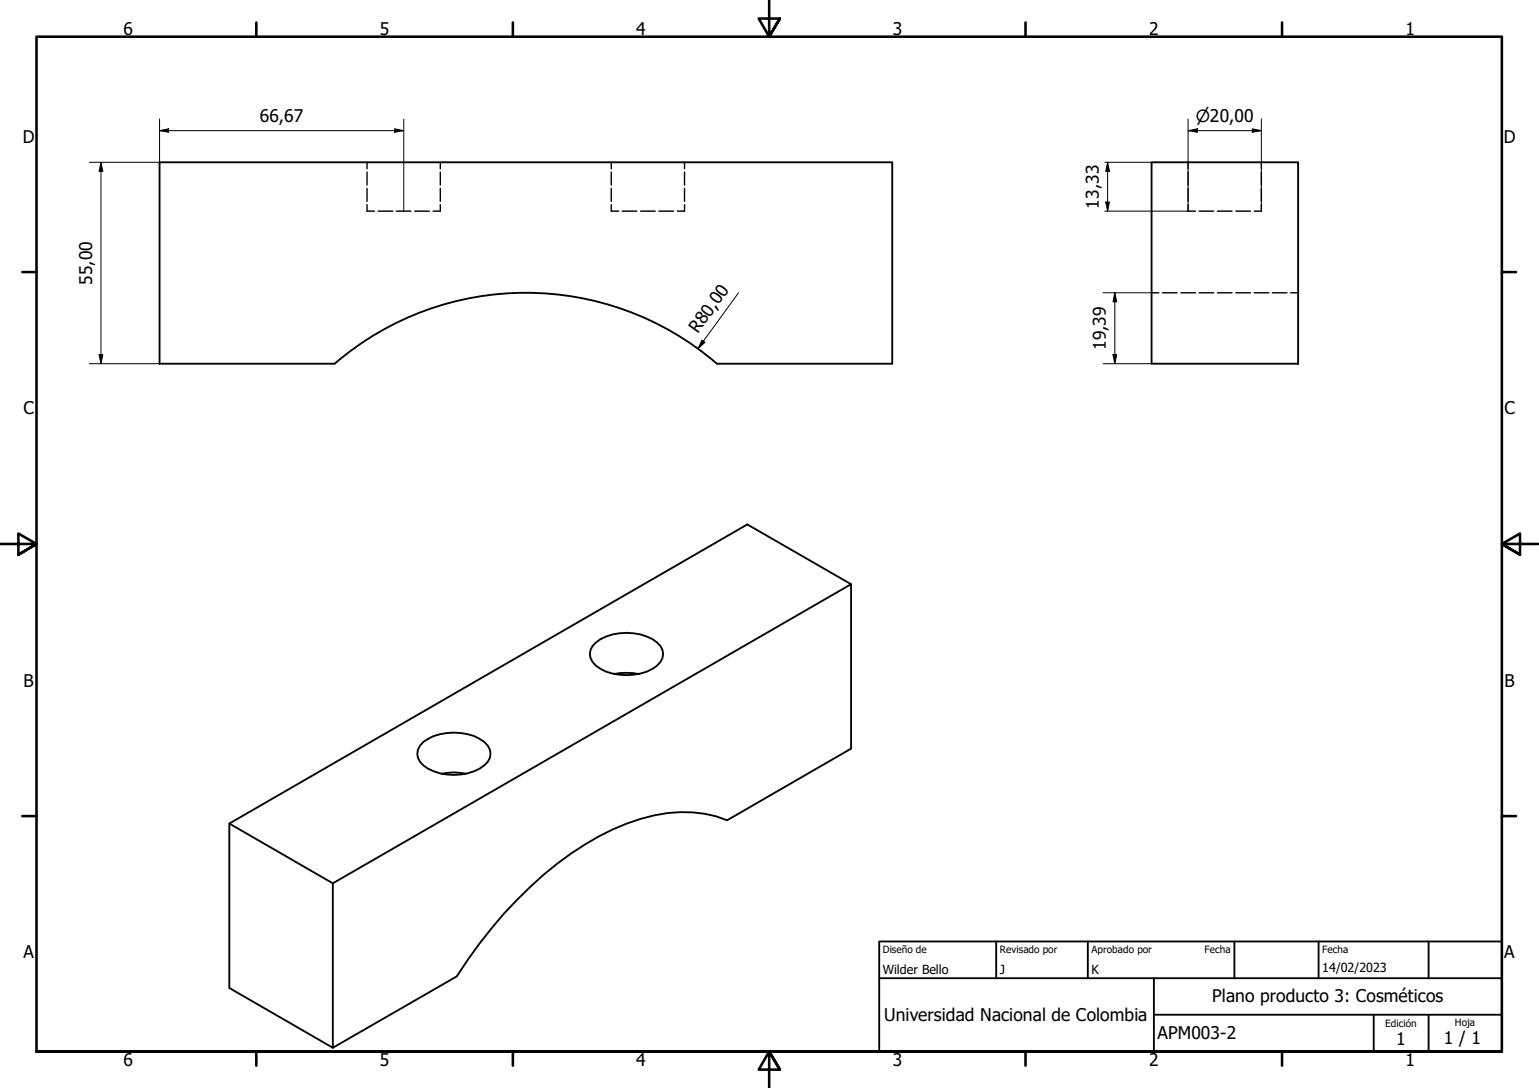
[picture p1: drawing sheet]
<svg xmlns="http://www.w3.org/2000/svg" width="420mm" height="297mm" viewBox="0 0 420 297" stroke-linecap="round" stroke-linejoin="round" font-family="sans-serif">
<!-- layer: Oculto (ISO) -->
<g fill="none" stroke="#000" stroke-width=".38">
<path d="M100.2 55.9v1.7h2M100.2 44.3v1.8M100.2 47v3.5M100.2 51.4v3.6M103.3 57.6h4M108.2 57.6h4M113.2 57.6h4M120.2 55.9v1.7h-2M120.2 44.3v1.8M120.2 47v3.5M120.2 51.4v3.6M166.9 55.9v1.7h2"/>
<path d="M166.9 44.3v1.8M166.9 47v3.5M166.9 51.4v3.6M169.9 57.6h4M174.9 57.6h4M179.9 57.6h4M186.9 55.9v1.7h-2M186.9 44.3v1.8M186.9 47v3.5M186.9 51.4v3.6M324.4 55.9v1.7h2M324.4 44.3v1.8"/>
<path d="M324.4 47v3.5M324.4 51.4v3.6M327.3 57.6h4M332.4 57.6h4M337.4 57.6h4M344.4 55.9v1.7h-2M344.4 44.3v1.8M344.4 47v3.5M344.4 51.4v3.6M314.4 79.9h2M317.4 79.9h4M322.4 79.9h4"/>
<path d="M327.3 79.9h4M332.4 79.9h4M337.4 79.9h4M342.4 79.9h4M347.3 79.9h4M352.4 79.9h2"/>
</g>
<!-- layer: Visible (ISO) -->
<path d="M43.6 44.3h200v55h-47.9a80 80 0 0 0-104.4 0h-47.7zM314.4 44.3h40v55h-40zM232.3 159.5v44.9l-33.8 19.6a34.4 34.4 0 0 0-23.6-.4 80.8 80.8 0 0 0-33.9 22.2 127.4 127.4 0 0 0-16.3 20.8l-33.8 19.5-28.3-16.4v-44.9l141.4-81.6 28.3 16.3-141.4 81.7-28.3-16.4M162.8 175.4a14.5 14.5 0 0 1 16.5 0 3.9 3.9 0 0 1 0 6.4 14.8 14.8 0 0 1-16.5 0 3.9 3.9 0 0 1 0-6.4zM167.7 184a17.7 17.7 0 0 1 6.7 0M115.6 202.6a14.9 14.9 0 0 1 16.6 0 3.9 3.9 0 0 1 0 6.4 14.6 14.6 0 0 1-16.6 0 3.9 3.9 0 0 1 0-6.4zM120.6 211.3a14.8 14.8 0 0 1 6.7 0M90.9 241.2v44.9" fill="none" stroke="#000" stroke-width=".51"/>
<!-- layer: Borde (ISO) -->
<g fill="none" stroke="#000" stroke-width=".7">
<path d="M70 6.1v3.9M140 6.1v3.9M210 0v10l-2.9-4.9h5.8l-2.9 4.9 2.9-4.9M280 6.1v3.9M350 6.1v3.9M6.1 74.3h3.9M410 74.3h3.9M0 148.5h10l-5-2.8v5.7l5-2.9-5 2.9M420 148.5h-10l5-2.8v5.7l-5-2.9 5 2.9M6.1 222.8h3.9M410 222.8h3.9M10 287.1v-277.1h400v277.1h-400h400"/>
<path d="M70 287.1v3.8M140 287.1v3.8M212.9 292l-2.9-4.9 2.9 4.9h-5.8l2.9-4.9v9.9M280 287.1v3.8M350 287.1v3.8"/>
</g>
<path d="M240 257h170v30.1h-170zM272 257v10.1M297 257v10.1M337 257v10.1M360 257v10.1M390 257v10.1M240 267.1h170M315 277h95M315 267.1v20M375 277v10.1M390 277v10.1" fill="none" stroke="#000" stroke-width=".51"/>
<!-- layer: Cota (ISO) -->
<g fill="none" stroke="#000" stroke-width=".27">
<path d="M43.6 35.7l2.4-.5v.9zM43.6 32.5v11.8h-19.2M43.6 35.7h66.6M107.7 35.2l2.5 .5-2.5 .4zM110.2 32.5v25.1M324.4 35.7l2.5-.5v.9zM324.4 32.5v25.1h-22.8M324.4 35.7h20M341.9 35.2l2.5 .5-2.5 .4zM344.4 32.5v25.1M27.6 44.3l.5 2.5h-1zM27.6 44.3v55"/>
<path d="M301.6 44.3h12.8M301.9 55.2h1l-.5 2.4zM302.4 44.3l.5 2.5h-1zM302.4 44.3v13.3M201.6 79.9l-11 15.3M301.2 79.9h13.2M304.4 79.9l.5 2.5h-1.1zM304.4 79.9v19.4M24.4 99.3h19.2M27.1 96.8h1l-.5 2.5zM191.6 92.9l.9 .6-1.9 1.7zM301.2 99.3h13.2"/>
<path d="M303.8 96.8h1.1l-.5 2.5z"/>
</g>
<g fill="#000">
<path d="M43.6 35.7l2.4-.5v.9z" fill-rule="evenodd"/>
<path d="M107.7 35.2l2.5 .5-2.5 .4z" fill-rule="evenodd"/>
<path d="M324.4 35.7l2.5-.5v.9z" fill-rule="evenodd"/>
<path d="M341.9 35.2l2.5 .5-2.5 .4z" fill-rule="evenodd"/>
<path d="M27.6 44.3l.5 2.5h-1z" fill-rule="evenodd"/>
<path d="M301.9 55.2h1l-.5 2.4z" fill-rule="evenodd"/>
<path d="M302.4 44.3l.5 2.5h-1z" fill-rule="evenodd"/>
<path d="M27.1 96.8h1l-.5 2.5z" fill-rule="evenodd"/>
<path d="M191.6 92.9l.9 .6-1.9 1.7z" fill-rule="evenodd"/>
<path d="M303.8 96.8h1.1l-.5 2.5z" fill-rule="evenodd"/>
<path d="M304.4 79.9l.5 2.5h-1.1z" fill-rule="evenodd"/>
</g>
<g font-size="4.8">
<text x="33.7" y="9.6">6</text>
<text x="103.7" y="9.6">5</text>
<text x="173.7" y="9.6">4</text>
<text x="243.7" y="9.6">3</text>
<text x="313.7" y="9.6">2</text>
<text x="383.7" y="9.6">1</text>
<text x="70.9" y="33.3">66,67</text>
<text x="6.2" y="38.9">D</text>
<text x="410.5" y="38.9">D</text>
<text x="300" y="56.9" transform="rotate(-90 300 56.9)">13,33</text>
<text x="25.1" y="77.8" transform="rotate(-90 25.1 77.8)">55,00</text>
<text x="190.5" y="91.2" transform="rotate(-54 190.5 91.2)">R80,00</text>
<text x="301.9" y="95.6" transform="rotate(-90 301.9 95.6)">19,39</text>
<text x="6.4" y="113.1">C</text>
<text x="410.7" y="113.1">C</text>
<text x="6.4" y="187.4">B</text>
<text x="410.7" y="187.4">B</text>
<text x="6.4" y="261.7">A</text>
<text x="410.7" y="261.7">A</text>
<text x="331" y="273.5">Plano producto 3: Cosméticos</text>
<text x="241.4" y="278.9">Universidad Nacional de Colombia</text>
<text x="316" y="283.8">APM003-2</text>
<text x="381.2" y="285.3">1</text>
<text x="394.2" y="285">1 / 1</text>
<text x="33.7" y="290.9">6</text>
<text x="103.7" y="290.9">5</text>
<text x="173.7" y="290.9">4</text>
<text x="243.7" y="290.9">3</text>
<text x="313.7" y="290.9">2</text>
<text x="383.7" y="290.9">1</text>
</g>
<text font-size="4.6" x="326.5" y="33.3">⌀20,00</text>
<g font-size="3.4">
<text x="241" y="266">Wilder Bello</text>
<text x="273" y="266">J</text>
<text x="298" y="266.1">K</text>
<text x="361" y="265.5">14/02/2023</text>
</g>
<g font-size="2.7">
<text x="241" y="260.2">Diseño de</text>
<text x="273" y="260.1">Revisado por</text>
<text x="298" y="260.1">Aprobado por</text>
<text x="328.9" y="260.1">Fecha</text>
<text x="361" y="260.1">Fecha</text>
<text x="378.2" y="280.3">Edición</text>
<text x="397.2" y="280">Hoja</text>
</g>
</svg>
